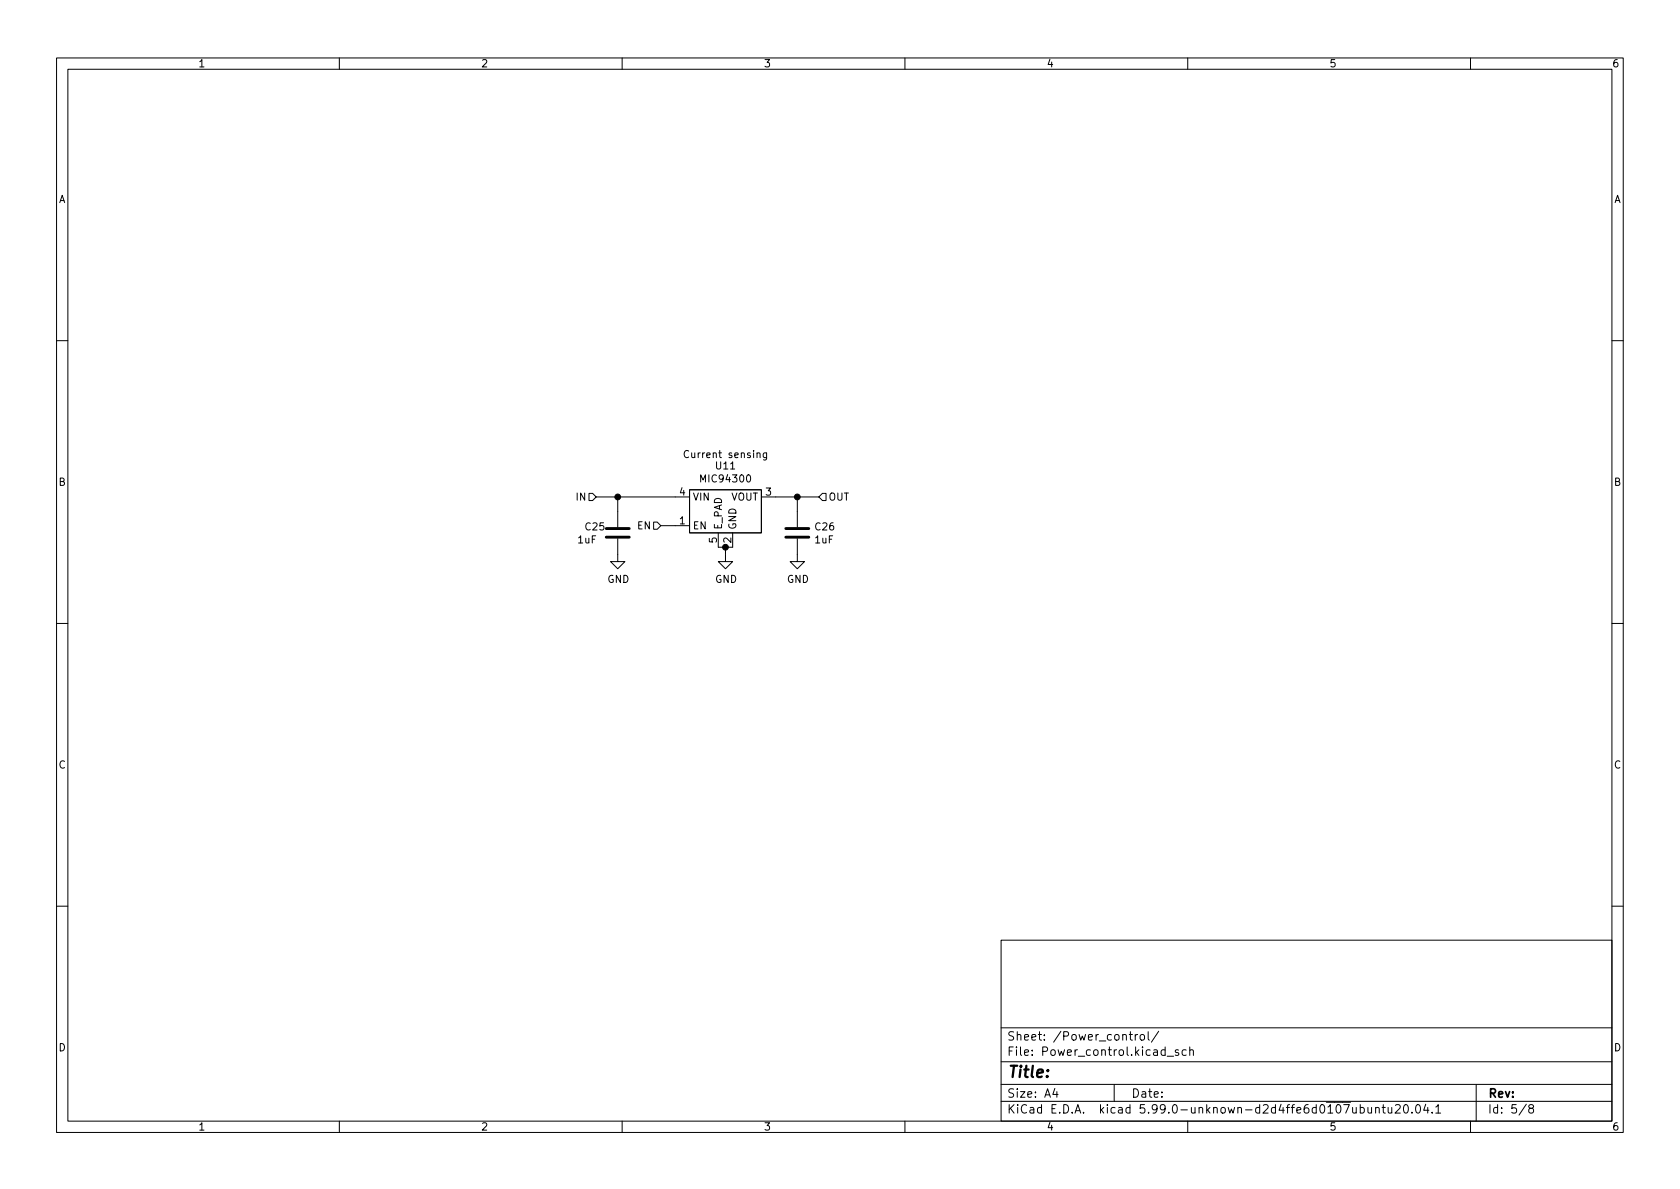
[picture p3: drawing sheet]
<svg xmlns="http://www.w3.org/2000/svg" width="297mm" height="210mm" viewBox="0 0 297 210" stroke-linecap="round" stroke-linejoin="round" font-family="sans-serif">
<g fill="none" stroke="#000" stroke-width=".18">
<path d="M10 10.2h277v190.1h-277zM12 12.2h273v186.1h-273zM60 10.2v2M110 10.2v2M160 10.2v2M210 10.2v2M260 10.2v2M10 60.2h2M285 60.2h2M104.1 87.2h.7l.6 .7-.6 .6h-.7zM105.4 87.9h16.5M109.2 95.2v4.1h1.3l-1.3 1.3-1.3-1.3h1.3"/>
<path d="M109.2 87.9v5.3M115.6 92.3h.6l.6 .7-.6 .6h-.6zM116.8 93h5.1M121.9 86.6h12.7v7.6h-12.7zM127 94.2v2.6h2.5v-2.6M128.3 96.8v2.5h1.2l-1.2 1.3-1.3-1.3h1.3M133.8 80.2l.2-.1h.3l.1 .8M133.8 80.1v.8M134.6 87.9h10.2M135.5 80.1v1l-.2 .3-.3-.1M135.5 80.1h-.3l-.3 .2 .2 .6h.4M141 95.2v4.1h1.2l-1.2 1.3-1.3-1.3h1.3"/>
<path d="M141 87.9v5.3M145.4 87.2h.6v1.3h-.6l-.6-.6zM10 110.2h2M285 110.2h2M10 160.2h2M177 166.3h108v32h-108zM285 160.2h2M60 198.3v2M110 198.3v2M160 198.3v2M177 194.8h108M177 191.8h108"/>
<path d="M177 187.8h108M177 181.8h108M186.5 192.5l-.4 1h1M186.9 193v1M197 191.8v3M199.6 182.9h.6M199.9 182.4v1.3l.3 .2M200.7 182.9v1M201.1 182.9l-.2 .1-.2 .2M201.6 183.1l.3-.2 .4 .2 .1 .5-.2 .3h-.3l-.3-.1zM203 182.4v1.3l.2 .2M204.9 182.4l-1.3 1.9"/>
<path d="M206.4 186.8h1.1M208.4 185.7l-.4-.1-.2 .2 .1 .3 .5 .1v.4h-.6M209.7 185.7l-.4-.1-.3 .3v.4l.1 .3h.6M210 198.3v2M210.4 185.8l.2-.2 .3 .1 .1 .9M210.4 185.1v1.5M243.2 196l.2-.2 .4 .1 .1 .9M243.2 195.8v1M244.4 195.8h.5M244.6 195.3v1.3l.3 .2M245.4 195.8l.1 1h.4l.2-.1M246.1 195.8v1"/>
<path d="M246.7 195.5l.6-.2 .2 .2 .1 .3-1 1h1M248.3 195.5l.2-.2a.81 .81 0 0 1 .6 .7 .81 .81 0 0 1-.3 .8h-.2a.81 .81 0 0 1-.3-1.3zM249.6 196.7v.1M250.5 195.4l.1-.1a.81 .81 0 0 1 .6 .7 .81 .81 0 0 1-.3 .8h-.1a.81 .81 0 0 1-.6-.6 .81 .81 0 0 1 .3-.8zM252.1 195.3l-.4 1h.9M252.4 195.8v1M253.2 196.7v.1M253.9 195.8l.4-.5v1.5M253.9 196.8h.8M260 198.3v2M261 191.8v6.5M269.9 195.3l-1.3 1.9"/>
<path d="M270.6 196l-.3-.3 .1-.2 .2-.2 .4 .1 .2 .2-.1 .2-.7 .2-.1 .3 .1 .4 .2 .1h.4l.2-.3-.1-.4-.2-.1"/>
</g>
<path d="M107.2 95h4.1M107.2 93.5h4.1M138.9 95h4.1M138.9 93.5h4.1" fill="none" stroke="#000" stroke-width=".51"/>
<g fill="#000" stroke="#000" stroke-width=".18">
<circle cx="109.2" cy="87.9" r=".51"/>
<circle cx="128.3" cy="96.8" r=".51"/>
<circle cx="141" cy="87.9" r=".51"/>
</g>
<text font-size="2.8" x="178" y="190.6">Title:</text>
<g font-size="2.1">
<text x="178" y="184">Sheet: /Power_control/</text>
<text x="178" y="186.7">File: Power_control.kicad_sch</text>
<text x="178" y="196.9">KiCad E.D.A. kicad 5.99.0-unknown-d2d4ffe6d0~107~ubuntu20.04.1</text>
<text x="178" y="194.1">Size: A4</text>
<text x="200" y="194.1">Date:</text>
<text x="263" y="194.1">Rev:</text>
<text x="263" y="196.9">Id: 5/8</text>
</g>
<g font-size="1.8">
<text x="35" y="11.9">1</text>
<text x="85" y="11.9">2</text>
<text x="135" y="11.9">3</text>
<text x="185" y="11.9">4</text>
<text x="235" y="11.9">5</text>
<text x="285" y="11.9">6</text>
<text x="10.3" y="35.9">A</text>
<text x="285.3" y="35.9">A</text>
<text x="120.6" y="81">Current sensing</text>
<text x="126.6" y="83">U11</text>
<text x="10.3" y="85.9">B</text>
<text x="102" y="88.5">IN</text>
<text x="120.2" y="87.6">4</text>
<text x="122.4" y="88.5">VIN</text>
<text x="124.2" y="85.3">MIC94300</text>
<text x="129.2" y="88.5">VOUT</text>
<text x="135.4" y="87.6">3</text>
<text x="146.4" y="88.5">OUT</text>
<text x="285.3" y="85.9">B</text>
<text x="103.6" y="93.8">C25</text>
<text x="112.7" y="93.6">EN</text>
<text x="120.2" y="92.7">1</text>
<text x="122.4" y="93.6">EN</text>
<text x="126.7" y="96" transform="rotate(-90 126.7 96)">5</text>
<text x="127.6" y="93.7" transform="rotate(-90 127.6 93.7)">E_PAD</text>
<text x="129.3" y="96" transform="rotate(-90 129.3 96)">2</text>
<text x="130.2" y="93.7" transform="rotate(-90 130.2 93.7)">GND</text>
<text x="144.2" y="93.8">C26</text>
<text x="102.2" y="96.1">1uF</text>
<text x="144.1" y="96.1">1uF</text>
<text x="107.4" y="103.1">GND</text>
<text x="126.4" y="103.1">GND</text>
<text x="139.1" y="103.1">GND</text>
<text x="10.3" y="135.9">C</text>
<text x="285.3" y="135.9">C</text>
<text x="10.3" y="185.9">D</text>
<text x="285.3" y="185.9">D</text>
<text x="35" y="199.9">1</text>
<text x="85" y="199.9">2</text>
<text x="135" y="199.9">3</text>
<text x="185" y="199.9">4</text>
<text x="235" y="199.9">5</text>
<text x="285" y="199.9">6</text>
</g>
</svg>
